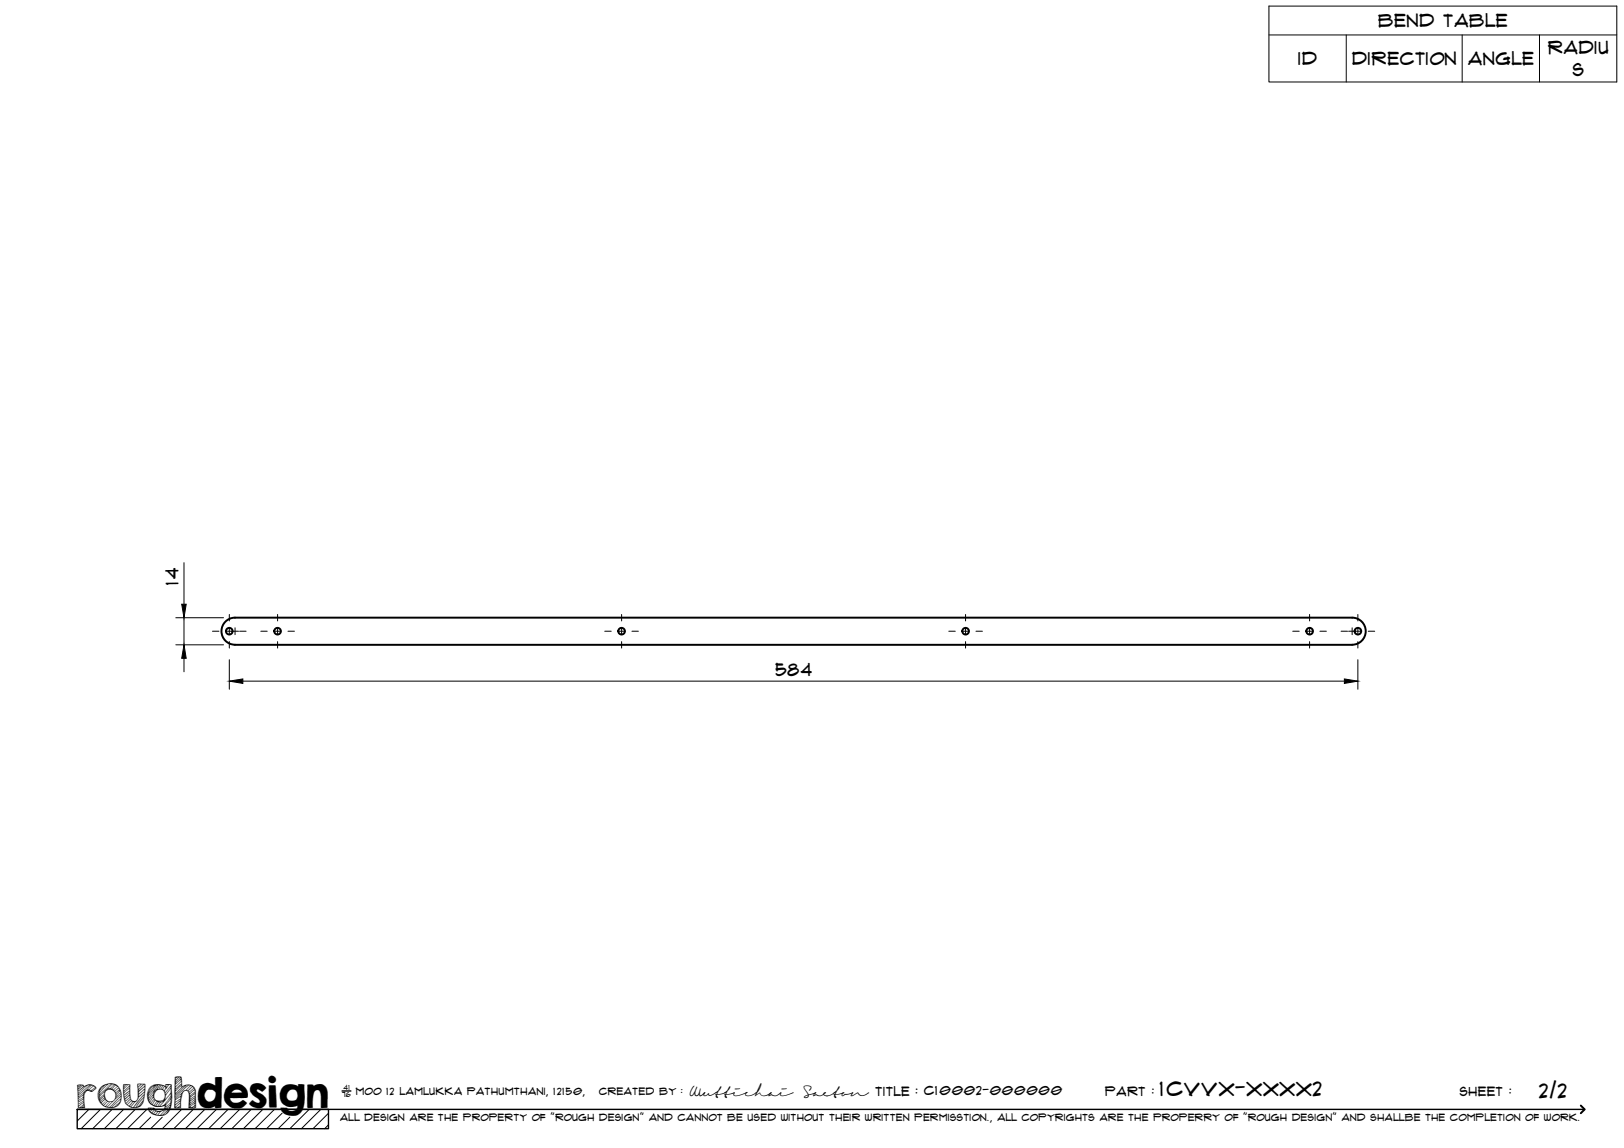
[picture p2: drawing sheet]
<svg xmlns="http://www.w3.org/2000/svg" width="420mm" height="297mm" viewBox="0 0 420 297" stroke-linecap="round" stroke-linejoin="round" font-family="sans-serif">
<!-- layer: Visible -->
<g fill="none" stroke="#000" stroke-width=".51">
<path d="M60.8 166.8h289M60.8 166.8a3.5 3.5 0 0 1-3.5-3.5 3.5 3.5 0 0 1 3.5-3.5h289a3.5 3.5 0 0 1 3.5 3.5 3.5 3.5 0 0 1-3.5 3.5"/>
<circle cx="59.3" cy="163.3" r=".86"/>
<circle cx="71.8" cy="163.3" r=".86"/>
<circle cx="160.8" cy="163.3" r=".86"/>
<circle cx="249.8" cy="163.3" r=".86"/>
<circle cx="338.8" cy="163.3" r=".86"/>
<circle cx="351.3" cy="163.3" r=".86"/>
</g>
<!-- layer: TitleBlock -->
<path d="M20 287h65v5h-65zM20 287h390M88.5 282.3h2.3" fill="none" stroke="#000" stroke-width=".36"/>
<path d="M409 286.1l1 .9-1 1" fill="none" stroke="#000" stroke-width=".51"/>
<g fill="none" stroke="#000" stroke-width=".26">
<path d="M23 287l-3 3.1M26 287l-5 5M29 287l-5 5M32 287l-5 5M35 287l-5 5M38 287l-5 5M39 289.1l-3 2.9M42 289.1l-3 2.9M47 287l-5 5M50 287l-5 5M53 287l-5 5M56 287l-5 5"/>
<path d="M59 287l-5 5M62 287l-5 5M65 287l-5 5M68 287l-5 5M71 287l-5 5M73 288l-4 4M75 289.1l-3 2.9M80 287l-5 5M83 287l-5 5M85 288l-4 4M85 291l-1 1"/>
</g>
<!-- layer: Smart Centers -->
<g fill="none" stroke="#000" stroke-width=".26">
<path d="M59.3 159v1.7M71.8 159v1.7M160.8 159v1.7M249.8 159v1.7M338.8 159v1.7M351.3 159v1.7M55 163.3h1.6M58.4 163.3h3.3M59.3 162.4v1.8M59.3 166v1.7M60.8 162.4v1.8M62 163.3h1.7"/>
<path d="M67.5 163.3h1.6M70.9 163.3h1.8M71.8 162.4v1.8M71.8 166v1.7M74.5 163.3h1.7M156.5 163.3h1.6M159.9 163.3h1.8M160.8 162.4v1.8M160.8 166v1.7M163.5 163.3h1.7M245.5 163.3h1.6M248.9 163.3h1.8"/>
<path d="M249.8 162.4v1.8M249.8 166v1.7M252.5 163.3h1.7M334.5 163.3h1.6M337.9 163.3h1.8M338.8 162.4v1.8M338.8 166v1.7M341.5 163.3h1.7M347 163.3h1.6M348.9 163.3h3.3M349.8 162.4v1.8M351.3 162.4v1.8"/>
<path d="M351.3 166v1.7M354 163.3h1.7"/>
</g>
<!-- layer: Bend Tables -->
<path d="M328.3 1.6h90v19.6h-90zM328.3 9h90M348.3 9v12.2M378.3 9v12.2M398.3 9v12.2" fill="none" stroke="#000" stroke-width=".26"/>
<!-- layer: FD_Dimensions -->
<path d="M45.5 159.8h12.3M47.6 145.6v10.7M47.6 159.8v7M45.5 166.8h12.3M47.6 170.3v3.5M59.3 170.7v7.6M62.8 176.2h285M351.3 170.7v7.6" fill="none" stroke="#000" stroke-width=".26"/>
<path d="M47 156.3h1.2l-.6 3.5zM47.6 166.8l.6 3.5h-1.2zM59.3 176.2l3.5-.5v1.1zM347.8 175.7l3.5 .5-3.5 .6z" fill="#000" stroke="#000" stroke-width=".26"/>
<text font-size="9.7" x="19.9" y="286.8">roughdesign</text>
<g font-size="5.3">
<text x="300.1" y="283.6">1CVVX-XXXX2</text>
<text x="398.2" y="284">2/2</text>
</g>
<g font-size="4.6">
<text x="356.6" y="7">Bend Table</text>
<text x="335.9" y="16.9">ID</text>
<text x="349.8" y="16.8">Direction</text>
<text x="379.8" y="16.9">Angle</text>
<text x="400.5" y="13.9">Radiu</text>
<text x="406.9" y="19.8">s</text>
<text x="46.2" y="151.4" transform="rotate(-90 46.2 151.4)">14</text>
<text x="200.6" y="174.8">584</text>
</g>
<g font-size="3.4">
<text x="178.3" y="283.5">Wuttichai</text>
<text x="208.1" y="283.5">Saeton title : C10002-000000</text>
</g>
<g font-size="3.3">
<text x="286" y="283.5">Part :</text>
<text x="377.7" y="283.5">sheet :</text>
</g>
<g font-size="2.7">
<text x="92.1" y="283.3">moo 12 Lamlukka pathumthani, 12150,</text>
<text x="155" y="283.3">created by :</text>
</g>
<text font-size="2.6" x="88" y="290.1">all design are the property of &quot;rough design&quot; and cannot be used without their written permisstion., all copyrights are the properry of &quot;rough design&quot; and shallbe the completion of work.</text>
<g font-size="1.9">
<text x="88.5" y="283.9">76</text>
<text x="88.9" y="282.1">41</text>
</g>
</svg>
